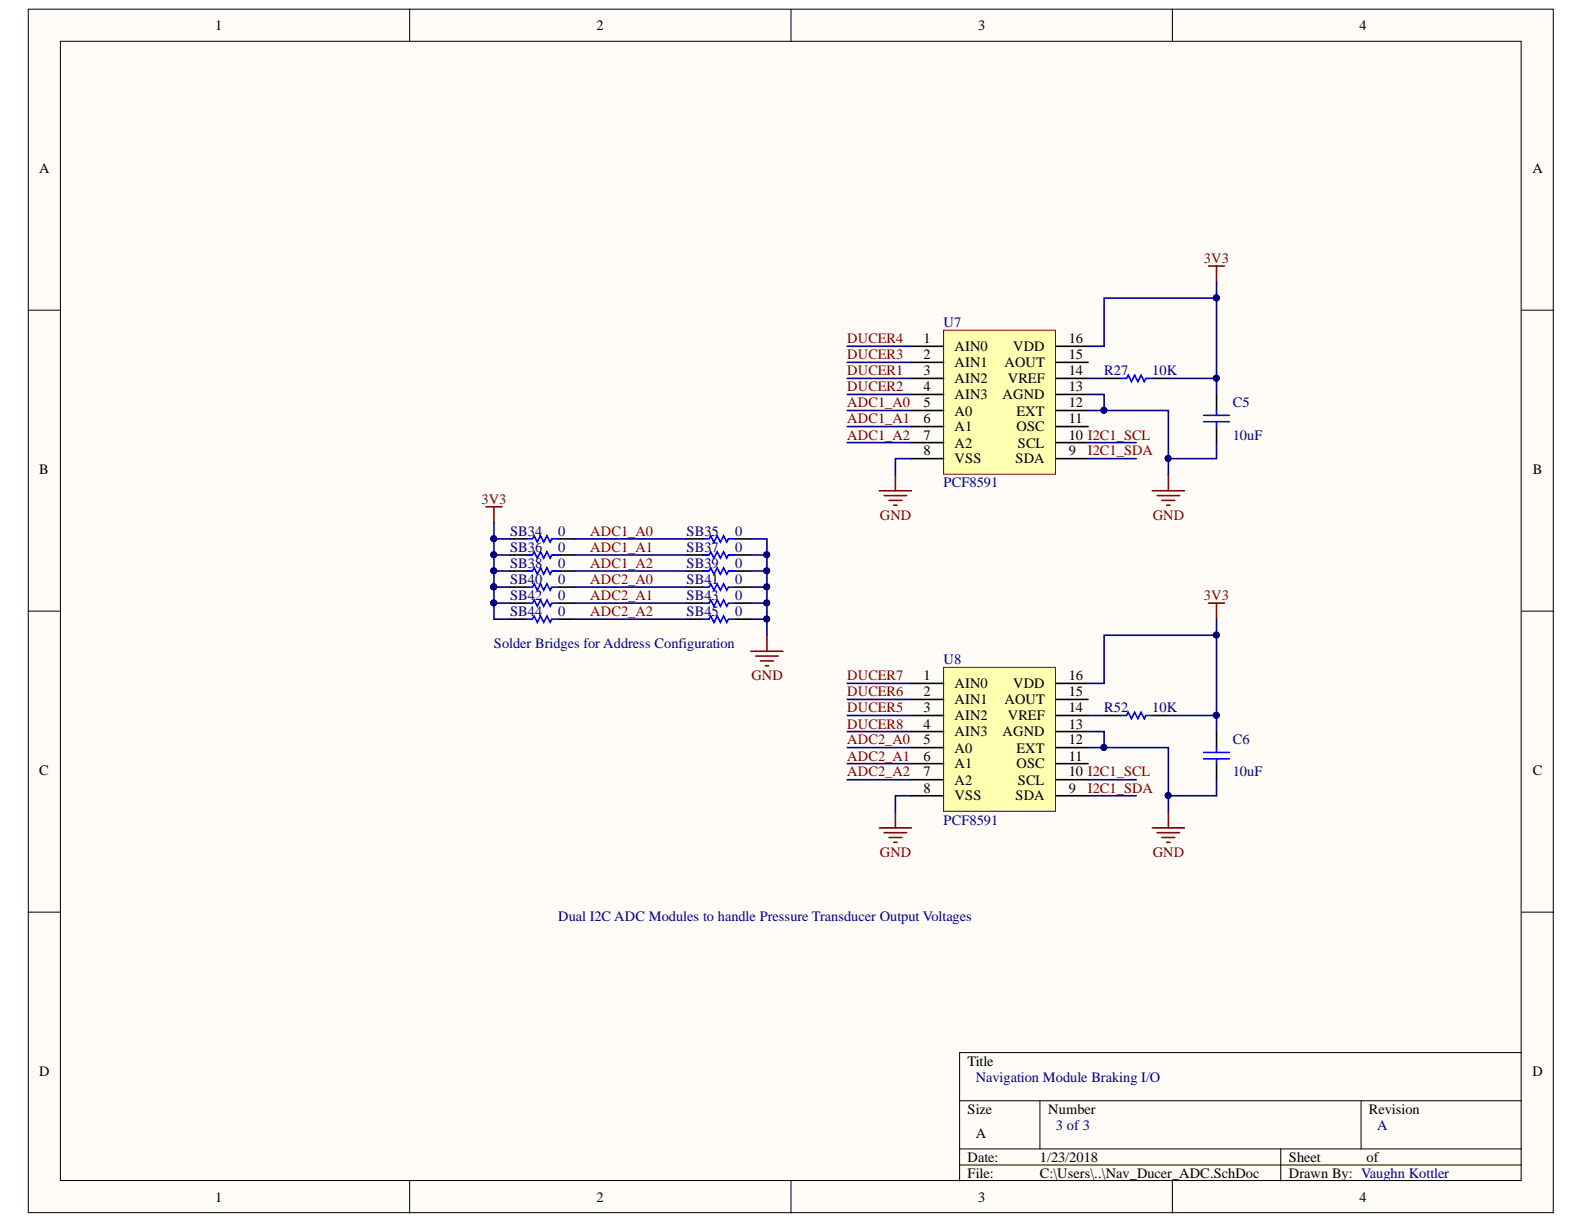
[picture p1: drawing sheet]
<svg xmlns="http://www.w3.org/2000/svg" width="279mm" height="216mm" viewBox="0 0 279 216" stroke-linecap="round" stroke-linejoin="round" font-family="sans-serif">
<g fill="#fffcf8" stroke="#000" stroke-width=".18">
<path d="M5 1.6h269v212.3h-269z"/>
<path d="M10.7 7.3h257.6v200.9h-257.6z"/>
</g>
<g fill="none" stroke="#000" stroke-width=".18">
<path d="M72.3 1.6v5.7M139.5 1.6v5.7M206.8 1.6v5.7M5 54.7h5.7M268.4 54.7h5.7M5 107.8h5.7M268.4 107.8h5.7M5 160.9h5.7M268.4 160.9h5.7M169.3 194.2h99.1M183.4 194.2v8.5M240.1 194.2v8.5"/>
<path d="M268.4 185.7h-99.1v22.6M72.3 208.3v5.7M139.5 208.3v5.7M169.3 202.7h99.1M169.3 205.5h99.1M206.8 208.3v5.7M225.9 202.7v5.6"/>
</g>
<path d="M85.7 89.4h2.8M87.1 89.4v2.8M132.4 114.9h5.7M133.3 115.7h4M134.1 116.6h2.3M135 117.4h.6M135.3 112v2.9" fill="none" stroke="#800000" stroke-width=".28"/>
<path d="M166.4 58.3h19.8v25.3h-19.8z" fill="#ffffb0" stroke="#800000" stroke-width=".18"/>
<g fill="none" stroke="#000" stroke-width=".28">
<path d="M160.8 61.1h5.6M160.8 63.9h5.6M160.8 66.7h5.6M160.8 69.6h5.6M160.8 72.4h5.6M160.8 75.2h5.6M160.8 78.1h5.6M186.3 61.1h5.6M186.3 63.9h5.6M186.3 66.7h5.6M186.3 69.6h5.6M186.3 72.4h5.6"/>
<path d="M186.3 75.2h5.6M186.3 78.1h5.6M160.8 80.9h5.6M186.3 80.9h5.6"/>
</g>
<path d="M166.4 117.7h19.8v25.4h-19.8z" fill="#ffffb0" stroke="#800000" stroke-width=".18"/>
<g fill="none" stroke="#000" stroke-width=".28">
<path d="M194.8 66.7h2.8M203.3 66.7h2.8M214.6 69.6v2.8M214.6 75.2v2.9M90 95.1h2.8M90 97.9h2.8M98.5 95.1h2.8M98.5 97.9h2.8M121.1 95.1h2.8M121.1 97.9h2.8M129.6 95.1h2.8M129.6 97.9h2.8"/>
<path d="M90 109.2h2.8M90 106.4h2.8M90 103.6h2.8M90 100.7h2.8M98.5 109.2h2.8M98.5 106.4h2.8M98.5 103.6h2.8M98.5 100.7h2.8M121.1 109.2h2.8M121.1 106.4h2.8M121.1 103.6h2.8M121.1 100.7h2.8"/>
<path d="M129.6 109.2h2.8M129.6 106.4h2.8M129.6 103.6h2.8M129.6 100.7h2.8M160.8 120.5h5.6M160.8 123.4h5.6M160.8 126.2h5.6M160.8 129h5.6M160.8 131.9h5.6M160.8 134.7h5.6M160.8 137.5h5.6M186.3 120.5h5.6"/>
<path d="M186.3 123.4h5.6M186.3 126.2h5.6M186.3 129h5.6M186.3 131.9h5.6M186.3 134.7h5.6M186.3 137.5h5.6M194.8 126.2h2.8M203.3 126.2h2.8M214.6 129v2.9M214.6 134.7v2.8M160.8 140.4h5.6M186.3 140.4h5.6"/>
</g>
<g fill="none" stroke="#800000" stroke-width=".28">
<path d="M213.2 46.9h2.8M214.6 46.9v2.9M155.1 86.6h5.7M156 87.4h3.9M156.8 88.3h2.3M157.7 89.1h.5M157.9 83.7v2.9M203.3 86.6h5.6M204.1 87.4h4M205 88.3h2.2M205.8 89.1h.6M206.1 83.7v2.9"/>
<path d="M213.2 106.4h2.8M214.6 106.4v2.8M155.1 146h5.7M156 146.9h3.9M156.8 147.7h2.3M157.7 148.6h.5M157.9 143.2v2.8M203.3 146h5.6M204.1 146.9h4M205 147.7h2.2M205.8 148.6h.6M206.1 143.2v2.8"/>
</g>
<g fill="none" stroke="#00f" stroke-width=".28">
<path d="M197.6 66.7h1.1l.3-.5 .6 1.1 .5-1.1 .6 1.1 .6-1.1 .5 1.1 .3-.6h1.2M212.3 73.3h4.5M212.3 74.4h4.5M214.6 72.4v.9M214.6 74.4v.8M92.8 95.1h1.1l.3-.6 .6 1.1 .5-1.1 .6 1.1 .6-1.1 .5 1.1 .3-.5h1.2M92.8 97.9h1.1l.3-.6 .6 1.2 .5-1.2 .6 1.2 .6-1.2 .5 1.2 .3-.6h1.2M123.9 97.9h1.2l.3-.6 .5 1.2 .6-1.2 .6 1.2 .5-1.2 .6 1.2 .3-.6h1.1M123.9 95.1h1.2l.3-.6 .5 1.1 .6-1.1 .6 1.1 .5-1.1 .6 1.1 .3-.5h1.1M92.8 109.2h1.1l.3-.5 .6 1.1 .5-1.1 .6 1.1 .6-1.1 .5 1.1 .3-.6h1.2M92.8 106.4h1.1l.3-.6 .6 1.2 .5-1.2 .6 1.2 .6-1.2 .5 1.2 .3-.6h1.2M92.8 103.6h1.1l.3-.6 .6 1.1 .5-1.1 .6 1.1 .6-1.1 .5 1.1 .3-.5h1.2"/>
<path d="M92.8 100.7h1.1l.3-.5 .6 1.1 .5-1.1 .6 1.1 .6-1.1 .5 1.1 .3-.6h1.2M123.9 100.7h1.2l.3-.5 .5 1.1 .6-1.1 .6 1.1 .5-1.1 .6 1.1 .3-.6h1.1M123.9 109.2h1.2l.3-.5 .5 1.1 .6-1.1 .6 1.1 .5-1.1 .6 1.1 .3-.6h1.1M123.9 106.4h1.2l.3-.6 .5 1.2 .6-1.2 .6 1.2 .5-1.2 .6 1.2 .3-.6h1.1M123.9 103.6h1.2l.3-.6 .5 1.1 .6-1.1 .6 1.1 .5-1.1 .6 1.1 .3-.5h1.1M197.6 126.2h1.1l.3-.6 .6 1.2 .5-1.2 .6 1.2 .6-1.2 .5 1.2 .3-.6h1.2M212.3 132.7h4.5M212.3 133.9h4.5M214.6 131.9v.8M214.6 133.9v.8"/>
</g>
<g fill="none" stroke="#000080" stroke-width=".28">
<path d="M214.6 52.6v14.1h-8.5M214.6 52.6h-19.8v8.5h-2.9M214.6 49.8v2.8M149.4 78.1h11.4M149.4 75.2h11.4M149.4 72.4h11.4M149.4 69.6h11.4M149.4 66.7h11.4M149.4 63.9h11.4M149.4 61.1h11.4M191.9 72.4h14.2v11.3M191.9 69.6h2.9v2.8"/>
<path d="M191.9 78.1h8.5M191.9 66.7h2.9M214.6 78.1v2.8h-8.5M214.6 66.7v2.9M87.1 97.9h2.9M87.1 92.2v2.9M90 95.1h-2.9v5.6h2.9M101.3 95.1h19.8M101.3 97.9h19.8M132.4 97.9h2.9v2.8M132.4 95.1h2.9v2.8M160.8 80.9h-2.9v2.8"/>
<path d="M191.9 80.9h8.5M87.1 103.6v5.6h2.9M87.1 100.7v2.9M87.1 103.6h2.9M87.1 106.4h2.9M101.3 100.7h19.8M101.3 103.6h19.8M101.3 106.4h19.8M101.3 109.2h19.8M132.4 100.7h2.9v2.9M132.4 109.2h2.9v2.8M132.4 106.4h2.9v2.8"/>
<path d="M132.4 103.6h2.9v2.8M214.6 109.2v2.8M149.4 120.5h11.4M149.4 123.4h11.4M149.4 126.2h11.4M149.4 129h11.4M149.4 131.9h11.4M149.4 134.7h11.4M149.4 137.5h11.4M191.9 129h2.9v2.9M191.9 120.5h2.9v-8.5h19.8v14.2h-8.5M191.9 131.9h14.2v11.3"/>
<path d="M191.9 126.2h2.9M191.9 137.5h8.5M214.6 137.5v2.9h-8.5M214.6 126.2v2.8M160.8 140.4h-2.9v2.8M191.9 140.4h8.5"/>
</g>
<g fill="#000080" stroke="#000080" stroke-width=".18">
<circle cx="135.2" cy="103.5" r=".52"/>
<circle cx="135.2" cy="100.7" r=".52"/>
<circle cx="135.2" cy="97.8" r=".52"/>
<circle cx="87.1" cy="95" r=".52"/>
<circle cx="87.1" cy="97.8" r=".52"/>
<circle cx="135.2" cy="109.2" r=".52"/>
<circle cx="135.2" cy="106.3" r=".52"/>
<circle cx="87.1" cy="103.5" r=".52"/>
<circle cx="87.1" cy="100.7" r=".52"/>
<circle cx="87.1" cy="106.3" r=".52"/>
<circle cx="194.7" cy="72.4" r=".52"/>
<circle cx="206" cy="80.9" r=".52"/>
<circle cx="194.7" cy="131.8" r=".52"/>
<circle cx="214.5" cy="66.7" r=".52"/>
<circle cx="214.5" cy="52.5" r=".52"/>
<circle cx="214.5" cy="112" r=".52"/>
<circle cx="214.5" cy="126.2" r=".52"/>
<circle cx="206" cy="140.3" r=".52"/>
</g>
<g font-size="2.5">
<text x="38" y="5.3">1</text>
<text x="105.2" y="5.3">2</text>
<text x="172.5" y="5.3">3</text>
<text x="239.8" y="5.3">4</text>
<text x="6.9" y="30.4">A</text>
<text x="270.3" y="30.4">A</text>
<text x="162.9" y="60.5">1</text>
<text x="162.9" y="63.3">2</text>
<text x="168.4" y="62">AIN0</text>
<text x="168.4" y="64.8">AIN1</text>
<text x="177.2" y="64.8">AOUT</text>
<text x="178.7" y="62">VDD</text>
<text x="188.5" y="63.3">15</text>
<text x="188.5" y="60.5">16</text>
<text x="162.9" y="66.2">3</text>
<text x="162.9" y="69">4</text>
<text x="162.9" y="71.9">5</text>
<text x="168.4" y="67.6">AIN2</text>
<text x="168.4" y="70.4">AIN3</text>
<text x="176.8" y="70.4">AGND</text>
<text x="177.8" y="67.6">VREF</text>
<text x="188.5" y="71.9">12</text>
<text x="188.5" y="69">13</text>
<text x="188.5" y="66.2">14</text>
<text x="162.9" y="74.7">6</text>
<text x="162.9" y="77.5">7</text>
<text x="168.4" y="73.3">A0</text>
<text x="168.4" y="76.1">A1</text>
<text x="179.3" y="76.1">OSC</text>
<text x="179.3" y="73.3">EXT</text>
<text x="188.5" y="77.5">10 I2C1_SCL</text>
<text x="188.5" y="74.7">11</text>
<text x="6.9" y="83.5">B</text>
<text x="162.9" y="80.3">8</text>
<text x="168.4" y="79">A2</text>
<text x="168.4" y="81.8">VSS</text>
<text x="179.1" y="81.8">SDA</text>
<text x="179.6" y="79">SCL</text>
<text x="188.5" y="80.3">9</text>
<text x="270.4" y="83.5">B</text>
<text x="162.9" y="120">1</text>
<text x="188.5" y="120">16</text>
<text x="162.9" y="122.8">2</text>
<text x="162.9" y="125.6">3</text>
<text x="168.4" y="121.4">AIN0</text>
<text x="168.4" y="124.2">AIN1</text>
<text x="177.2" y="124.2">AOUT</text>
<text x="178.7" y="121.4">VDD</text>
<text x="188.5" y="125.6">14</text>
<text x="188.5" y="122.8">15</text>
<text x="162.9" y="128.5">4</text>
<text x="162.9" y="131.3">5</text>
<text x="168.4" y="127.1">AIN2</text>
<text x="168.4" y="129.9">AIN3</text>
<text x="176.8" y="129.9">AGND</text>
<text x="177.8" y="127.1">VREF</text>
<text x="188.5" y="131.3">12</text>
<text x="188.5" y="128.5">13</text>
<text x="6.9" y="136.6">C</text>
<text x="162.9" y="134.2">6</text>
<text x="162.9" y="137">7</text>
<text x="168.4" y="132.7">A0</text>
<text x="168.4" y="135.5">A1</text>
<text x="179.3" y="135.5">OSC</text>
<text x="179.3" y="132.7">EXT</text>
<text x="188.5" y="137">10 I2C1_SCL</text>
<text x="188.5" y="134.2">11</text>
<text x="270.4" y="136.6">C</text>
<text x="162.9" y="139.8">8</text>
<text x="168.4" y="138.4">A2</text>
<text x="168.4" y="141.2">VSS</text>
<text x="179.1" y="141.2">SDA</text>
<text x="179.6" y="138.4">SCL</text>
<text x="188.5" y="139.8">9</text>
<text x="6.9" y="189.7">D</text>
<text x="170.7" y="187.9">Title</text>
<text x="270.3" y="189.7">D</text>
<text x="170.7" y="196.5">Size</text>
<text x="184.9" y="196.5">Number</text>
<text x="241.5" y="196.5">Revision</text>
<text x="172.1" y="200.7">A</text>
<text x="170.7" y="204.9">Date:</text>
<text x="170.7" y="207.7">File:</text>
<text x="183.4" y="204.9">1/23/2018</text>
<text x="183.4" y="207.7">C:\Users\..\Nav_Ducer_ADC.SchDoc</text>
<text x="227.3" y="204.9">Sheet</text>
<text x="227.3" y="207.7">Drawn By: Vaughn Kottler</text>
<text x="241.1" y="204.9">of</text>
<text x="38" y="212">1</text>
<text x="105.2" y="212">2</text>
<text x="172.5" y="212">3</text>
<text x="239.8" y="212">4</text>
</g>
<g font-size="2.5" fill="#800000">
<text x="212.4" y="46.3">3V3</text>
<text x="149.4" y="60.5">DUCER4</text>
<text x="149.4" y="63.3">DUCER3</text>
<text x="149.4" y="66.2">DUCER1</text>
<text x="149.4" y="69">DUCER2</text>
<text x="149.4" y="71.9">ADC1_A0</text>
<text x="149.4" y="74.7">ADC1_A1</text>
<text x="149.4" y="77.5">ADC1_A2</text>
<text x="191.9" y="80.3">I2C1_SDA</text>
<text x="84.9" y="88.9">3V3</text>
<text x="104.1" y="94.5">ADC1_A0</text>
<text x="155.2" y="91.6">GND</text>
<text x="203.3" y="91.6">GND</text>
<text x="104.1" y="97.3">ADC1_A1</text>
<text x="104.1" y="100.2">ADC1_A2</text>
<text x="104.1" y="103">ADC2_A0</text>
<text x="104.1" y="105.8">ADC2_A1</text>
<text x="212.4" y="105.8">3V3</text>
<text x="104.1" y="108.6">ADC2_A2</text>
<text x="132.5" y="120">GND</text>
<text x="149.4" y="120">DUCER7</text>
<text x="149.4" y="122.8">DUCER6</text>
<text x="149.4" y="125.6">DUCER5</text>
<text x="149.4" y="128.5">DUCER8</text>
<text x="149.4" y="131.3">ADC2_A0</text>
<text x="149.4" y="134.2">ADC2_A1</text>
<text x="149.4" y="137">ADC2_A2</text>
<text x="191.9" y="139.8">I2C1_SDA</text>
<text x="155.2" y="151.2">GND</text>
<text x="203.3" y="151.2">GND</text>
</g>
<g font-size="2.5" fill="#000080">
<text x="166.4" y="57.7">U7</text>
<text x="194.8" y="66.2">R27</text>
<text x="203.2" y="66.2">10K</text>
<text x="217.4" y="71.9">C5</text>
<text x="217.4" y="77.5">10uF</text>
<text x="166.4" y="86">PCF8591</text>
<text x="90" y="94.5">SB34</text>
<text x="98.4" y="94.5">0</text>
<text x="121.1" y="94.5">SB35</text>
<text x="129.7" y="94.5">0</text>
<text x="90" y="97.3">SB36</text>
<text x="90" y="100.2">SB38</text>
<text x="98.4" y="97.3">0</text>
<text x="98.4" y="100.2">0</text>
<text x="121.1" y="100.2">SB39</text>
<text x="121.1" y="97.3">SB37</text>
<text x="129.7" y="100.2">0</text>
<text x="129.7" y="97.3">0</text>
<text x="90" y="105.8">SB42</text>
<text x="90" y="103">SB40</text>
<text x="98.4" y="105.8">0</text>
<text x="98.4" y="103">0</text>
<text x="121.1" y="105.8">SB43</text>
<text x="121.1" y="103">SB41</text>
<text x="129.7" y="105.8">0</text>
<text x="129.7" y="103">0</text>
<text x="90" y="108.6">SB44</text>
<text x="98.4" y="108.6">0</text>
<text x="121.1" y="108.6">SB45</text>
<text x="129.7" y="108.6">0</text>
<text x="87.1" y="114.3">Solder Bridges for Address Configuration</text>
<text x="166.4" y="117.2">U8</text>
<text x="194.8" y="125.6">R52</text>
<text x="203.2" y="125.6">10K</text>
<text x="217.4" y="131.3">C6</text>
<text x="217.4" y="137">10uF</text>
<text x="166.4" y="145.5">PCF8591</text>
<text x="98.4" y="162.5">Dual I2C ADC Modules to handle Pressure Transducer Output Voltages</text>
<text x="172.1" y="190.8">Navigation Module Braking I/O</text>
<text x="186.2" y="199.3">3 of 3</text>
<text x="242.9" y="199.3">A</text>
</g>
</svg>
